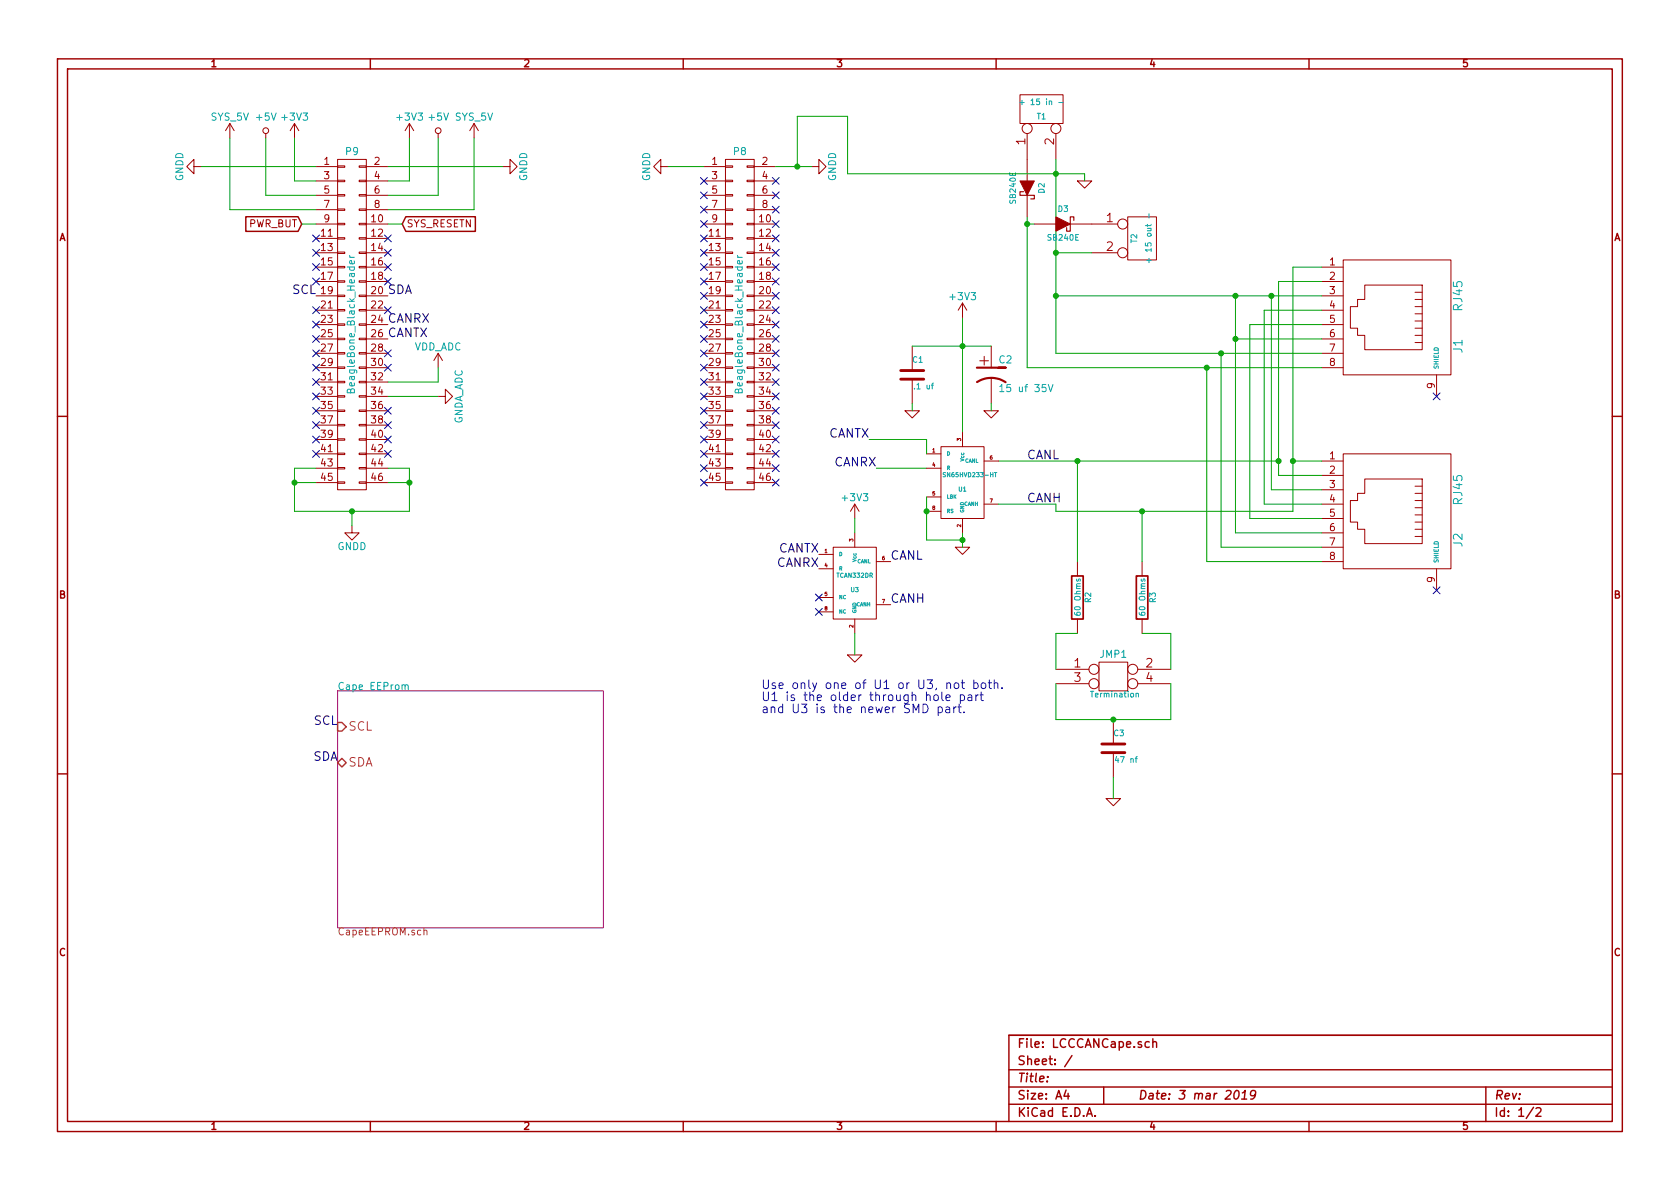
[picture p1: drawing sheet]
EESchema Schematic File Version 2
LIBS:valves
LIBS:power
LIBS:device
LIBS:transistors
LIBS:conn
LIBS:linear
LIBS:regul
LIBS:74xx
LIBS:cmos4000
LIBS:adc-dac
LIBS:memory
LIBS:xilinx
LIBS:microcontrollers
LIBS:dsp
LIBS:microchip
LIBS:analog_switches
LIBS:motorola
LIBS:texas
LIBS:intel
LIBS:audio
LIBS:interface
LIBS:digital-audio
LIBS:philips
LIBS:display
LIBS:cypress
LIBS:siliconi
LIBS:opto
LIBS:atmel
LIBS:contrib
LIBS:74lv125AN
LIBS:mcp25xxx
LIBS:cat24c256w
LIBS:sn65hvd233-ht
LIBS:LCCCANCape-cache
EELAYER 27 0
EELAYER END
$Descr A4 11693 8268
encoding utf-8
Sheet 1 2
Title ""
Date "3 mar 2019"
Rev ""
Comp ""
Comment1 ""
Comment2 ""
Comment3 ""
Comment4 ""
$EndDescr
$Comp
L GNDD #PWR01
U 1 1
P 2450 3650
F 0 "#PWR01" H 2450 3400 50  0001 C CNN
F 1 "GNDD" H 2450 3500 50  0000 C CNN
F 2 "" H 2450 3650 60  0000 C CNN
F 3 "" H 2450 3650 60  0000 C CNN
	1    2450 3650
	1    0    0    -1  
$EndComp
$Comp
L GNDD #PWR02
U 1 1
P 3500 1150
F 0 "#PWR02" H 3500 900 50  0001 C CNN
F 1 "GNDD" H 3500 1000 50  0000 C CNN
F 2 "" H 3500 1150 60  0000 C CNN
F 3 "" H 3500 1150 60  0000 C CNN
	1    3500 1150
	0    -1   -1   0   
$EndComp
$Comp
L GNDD #PWR03
U 1 1
P 1400 1150
F 0 "#PWR03" H 1400 900 50  0001 C CNN
F 1 "GNDD" H 1400 1000 50  0000 C CNN
F 2 "" H 1400 1150 60  0000 C CNN
F 3 "" H 1400 1150 60  0000 C CNN
	1    1400 1150
	0    1    1    0   
$EndComp
$Comp
L GNDD #PWR04
U 1 1
P 4650 1150
F 0 "#PWR04" H 4650 900 50  0001 C CNN
F 1 "GNDD" H 4650 1000 50  0000 C CNN
F 2 "" H 4650 1150 60  0000 C CNN
F 3 "" H 4650 1150 60  0000 C CNN
	1    4650 1150
	0    1    1    0   
$EndComp
$Comp
L GNDD #PWR05
U 1 1
P 5650 1150
F 0 "#PWR05" H 5650 900 50  0001 C CNN
F 1 "GNDD" H 5650 1000 50  0000 C CNN
F 2 "" H 5650 1150 60  0000 C CNN
F 3 "" H 5650 1150 60  0000 C CNN
	1    5650 1150
	0    -1   -1   0   
$EndComp
$Comp
L +3V3 #PWR06
U 1 1
P 2850 950
F 0 "#PWR06" H 2850 800 50  0001 C CNN
F 1 "+3V3" H 2850 1090 50  0000 C CNN
F 2 "" H 2850 950 60  0000 C CNN
F 3 "" H 2850 950 60  0000 C CNN
	1    2850 950 
	1    0    0    -1  
$EndComp
$Comp
L +5V #PWR07
U 1 1
P 3050 950
F 0 "#PWR07" H 3050 800 50  0001 C CNN
F 1 "+5V" H 3050 1090 50  0000 C CNN
F 2 "" H 3050 950 60  0000 C CNN
F 3 "" H 3050 950 60  0000 C CNN
	1    3050 950 
	1    0    0    -1  
$EndComp
$Comp
L +3V3 #PWR08
U 1 1
P 2050 950
F 0 "#PWR08" H 2050 800 50  0001 C CNN
F 1 "+3V3" H 2050 1090 50  0000 C CNN
F 2 "" H 2050 950 60  0000 C CNN
F 3 "" H 2050 950 60  0000 C CNN
	1    2050 950 
	1    0    0    -1  
$EndComp
$Comp
L +5V #PWR09
U 1 1
P 1850 950
F 0 "#PWR09" H 1850 800 50  0001 C CNN
F 1 "+5V" H 1850 1090 50  0000 C CNN
F 2 "" H 1850 950 60  0000 C CNN
F 3 "" H 1850 950 60  0000 C CNN
	1    1850 950 
	1    0    0    -1  
$EndComp
$Comp
L SYS_5V #PWR010
U 1 1
P 3300 950
F 0 "#PWR010" H 3300 800 50  0001 C CNN
F 1 "SYS_5V" H 3300 1090 50  0000 C CNN
F 2 "" H 3300 950 60  0000 C CNN
F 3 "" H 3300 950 60  0000 C CNN
	1    3300 950 
	1    0    0    -1  
$EndComp
$Comp
L SYS_5V #PWR011
U 1 1
P 1600 950
F 0 "#PWR011" H 1600 800 50  0001 C CNN
F 1 "SYS_5V" H 1600 1090 50  0000 C CNN
F 2 "" H 1600 950 60  0000 C CNN
F 3 "" H 1600 950 60  0000 C CNN
	1    1600 950 
	1    0    0    -1  
$EndComp
$Comp
L VDD_ADC #PWR012
U 1 1
P 3050 2550
F 0 "#PWR012" H 3050 2400 50  0001 C CNN
F 1 "VDD_ADC" H 3050 2690 50  0000 C CNN
F 2 "" H 3050 2550 60  0000 C CNN
F 3 "" H 3050 2550 60  0000 C CNN
	1    3050 2550
	1    0    0    -1  
$EndComp
$Comp
L GNDA_ADC #PWR013
U 1 1
P 3050 2750
F 0 "#PWR013" H 3050 2500 50  0001 C CNN
F 1 "GNDA_ADC" H 3050 2600 50  0000 C CNN
F 2 "" H 3050 2750 60  0000 C CNN
F 3 "" H 3050 2750 60  0000 C CNN
	1    3050 2750
	0    -1   -1   0   
$EndComp
Text GLabel 2800 1550 2    50   Input ~ 0
SYS_RESETN
Text GLabel 2100 1550 0    50   Input ~ 0
PWR_BUT
$Comp
L BeagleBone_Black_Header P9
U 1 1
P 2450 2250
F 0 "P9" H 2450 3450 50  0000 C CNN
F 1 "BeagleBone_Black_Header" V 2450 2250 50  0000 C CNN
F 2 "Socket_BeagleBone_Black:Socket_BeagleBone_Black" H 2450 1400 60  0001 C CNN
F 3 "" H 2450 1400 60  0000 C CNN
	1    2450 2250
	1    0    0    -1  
$EndComp
$Comp
L BeagleBone_Black_Header P8
U 1 1
P 5150 2250
F 0 "P8" H 5150 3450 50  0000 C CNN
F 1 "BeagleBone_Black_Header" V 5150 2250 50  0000 C CNN
F 2 "Socket_BeagleBone_Black:Socket_BeagleBone_Black" H 5150 1400 60  0001 C CNN
F 3 "" H 5150 1400 60  0000 C CNN
	1    5150 2250
	1    0    0    -1  
$EndComp
$Comp
L RJ45 J1
U 1 1
P 9650 2200
F 0 "J1" H 9850 2700 60  0000 C CNN
F 1 "RJ45" H 9500 2700 60  0000 C CNN
F 2 "" H 9650 2200 60  0000 C CNN
F 3 "" H 9650 2200 60  0000 C CNN
	1    9650 2200
	0    1    1    0   
$EndComp
$Comp
L RJ45 J2
U 1 1
P 9650 3550
F 0 "J2" H 9850 4050 60  0000 C CNN
F 1 "RJ45" H 9500 4050 60  0000 C CNN
F 2 "" H 9650 3550 60  0000 C CNN
F 3 "" H 9650 3550 60  0000 C CNN
	1    9650 3550
	0    1    1    0   
$EndComp
NoConn ~ 10000 2750
NoConn ~ 10000 4100
$Comp
L CONN_2 T1
U 1 1
P 7250 750
F 0 "T1" V 7200 750 40  0000 C CNN
F 1 "+ 15 in -" V 7300 750 40  0000 C CNN
F 2 "" H 7250 750 60  0000 C CNN
F 3 "" H 7250 750 60  0000 C CNN
	1    7250 750 
	0    -1   -1   0   
$EndComp
$Comp
L CONN_2 T2
U 1 1
P 7950 1650
F 0 "T2" V 7900 1650 40  0000 C CNN
F 1 "+ 15 out -" V 8000 1650 40  0000 C CNN
F 2 "" H 7950 1650 60  0000 C CNN
F 3 "" H 7950 1650 60  0000 C CNN
	1    7950 1650
	1    0    0    -1  
$EndComp
$Comp
L DIODESCH D2
U 1 1
P 7150 1300
F 0 "D2" H 7150 1400 40  0000 C CNN
F 1 "SB240E" H 7150 1200 40  0000 C CNN
F 2 "~" H 7150 1300 60  0000 C CNN
F 3 "~" H 7150 1300 60  0000 C CNN
	1    7150 1300
	0    1    1    0   
$EndComp
$Comp
L GND #PWR014
U 1 1
P 7550 1250
F 0 "#PWR014" H 7550 1250 30  0001 C CNN
F 1 "GND" H 7550 1180 30  0001 C CNN
F 2 "" H 7550 1250 60  0000 C CNN
F 3 "" H 7550 1250 60  0000 C CNN
	1    7550 1250
	1    0    0    -1  
$EndComp
Wire Wire Line
	2700 3250 2850 3250
Wire Wire Line
	2850 3250 2850 3550
Wire Wire Line
	2850 3550 2050 3550
Wire Wire Line
	2050 3550 2050 3250
Wire Wire Line
	2050 3250 2200 3250
Wire Wire Line
	2200 3350 2050 3350
Connection ~ 2050 3350
Wire Wire Line
	2700 3350 2850 3350
Connection ~ 2850 3350
Wire Wire Line
	2450 3650 2450 3550
Connection ~ 2450 3550
Wire Wire Line
	2700 1250 2850 1250
Wire Wire Line
	2850 1250 2850 950 
Wire Wire Line
	2700 1350 3050 1350
Wire Wire Line
	3050 1350 3050 950 
Wire Wire Line
	3300 950  3300 1450
Wire Wire Line
	3300 1450 2700 1450
Wire Wire Line
	2200 1250 2050 1250
Wire Wire Line
	2050 1250 2050 950 
Wire Wire Line
	2200 1350 1850 1350
Wire Wire Line
	1850 1350 1850 950 
Wire Wire Line
	2200 1450 1600 1450
Wire Wire Line
	1600 1450 1600 950 
Wire Wire Line
	2700 1150 3500 1150
Wire Wire Line
	2200 1150 1400 1150
Wire Wire Line
	4650 1150 4900 1150
Wire Wire Line
	5400 1150 5650 1150
Wire Wire Line
	2700 2650 3050 2650
Wire Wire Line
	3050 2650 3050 2550
Wire Wire Line
	2700 2750 3050 2750
Wire Wire Line
	2700 1550 2800 1550
Wire Wire Line
	2200 1550 2100 1550
Wire Wire Line
	7150 1500 7150 2550
Wire Wire Line
	7350 1750 7600 1750
Wire Wire Line
	7350 1100 7350 2450
Wire Wire Line
	7550 1200 7550 1250
Wire Wire Line
	5900 1200 7550 1200
Connection ~ 7350 1200
Wire Wire Line
	9200 1850 9000 1850
Wire Wire Line
	9000 1850 9000 3550
Wire Wire Line
	9000 3200 9200 3200
Wire Wire Line
	9200 1950 8900 1950
Wire Wire Line
	8900 1950 8900 3300
Wire Wire Line
	8900 3300 9200 3300
Wire Wire Line
	9200 3400 8850 3400
Wire Wire Line
	8850 3400 8850 2050
Wire Wire Line
	7350 2050 9200 2050
Wire Wire Line
	9200 2150 8800 2150
Wire Wire Line
	8800 2150 8800 3500
Wire Wire Line
	8800 3500 9200 3500
Wire Wire Line
	9200 3600 8700 3600
Wire Wire Line
	8700 3600 8700 2250
Wire Wire Line
	8700 2250 9200 2250
Wire Wire Line
	9200 2350 8600 2350
Wire Wire Line
	8600 2050 8600 3700
Wire Wire Line
	8600 3700 9200 3700
Wire Wire Line
	9200 3800 8500 3800
Wire Wire Line
	8500 3800 8500 2450
Wire Wire Line
	7350 2450 9200 2450
Wire Wire Line
	7150 2550 9200 2550
Wire Wire Line
	8400 2550 8400 3900
Wire Wire Line
	8400 3900 9200 3900
Connection ~ 8400 2550
Connection ~ 8500 2450
Connection ~ 7350 1750
Connection ~ 8600 2350
Connection ~ 8850 2050
Connection ~ 7350 2050
Connection ~ 8600 2050
Wire Wire Line
	9000 3550 7350 3550
Connection ~ 9000 3200
Wire Wire Line
	6950 3200 8900 3200
Connection ~ 8900 3200
Wire Wire Line
	5900 1200 5900 800 
Wire Wire Line
	5900 800  5550 800 
Wire Wire Line
	5550 800  5550 1150
Connection ~ 5550 1150
Wire Wire Line
	6700 2200 6700 3000
$Comp
L CP1 C2
U 1 1
P 6900 2600
F 0 "C2" H 6950 2700 50  0000 L CNN
F 1 "15 uf 35V" H 6950 2500 50  0000 L CNN
F 2 "~" H 6900 2600 60  0000 C CNN
F 3 "~" H 6900 2600 60  0000 C CNN
	1    6900 2600
	1    0    0    -1  
$EndComp
$Comp
L C C1
U 1 1
P 6350 2600
F 0 "C1" H 6350 2700 40  0000 L CNN
F 1 ".1 uf" H 6356 2515 40  0000 L CNN
F 2 "~" H 6388 2450 30  0000 C CNN
F 3 "~" H 6350 2600 60  0000 C CNN
	1    6350 2600
	1    0    0    -1  
$EndComp
Wire Wire Line
	6350 2400 6900 2400
Connection ~ 6700 2400
$Comp
L GND #PWR015
U 1 1
P 6350 2850
F 0 "#PWR015" H 6350 2850 30  0001 C CNN
F 1 "GND" H 6350 2780 30  0001 C CNN
F 2 "" H 6350 2850 60  0000 C CNN
F 3 "" H 6350 2850 60  0000 C CNN
	1    6350 2850
	1    0    0    -1  
$EndComp
$Comp
L GND #PWR016
U 1 1
P 6900 2850
F 0 "#PWR016" H 6900 2850 30  0001 C CNN
F 1 "GND" H 6900 2780 30  0001 C CNN
F 2 "" H 6900 2850 60  0000 C CNN
F 3 "" H 6900 2850 60  0000 C CNN
	1    6900 2850
	1    0    0    -1  
$EndComp
Wire Wire Line
	6900 2800 6900 2850
Wire Wire Line
	6350 2800 6350 2850
$Comp
L GND #PWR017
U 1 1
P 6700 3800
F 0 "#PWR017" H 6700 3800 30  0001 C CNN
F 1 "GND" H 6700 3730 30  0001 C CNN
F 2 "" H 6700 3800 60  0000 C CNN
F 3 "" H 6700 3800 60  0000 C CNN
	1    6700 3800
	1    0    0    -1  
$EndComp
Text Label 2700 2250 0    60   ~ 0
CANRX
Text Label 2700 2350 0    60   ~ 0
CANTX
Text Label 6050 3050 2    60   ~ 0
CANTX
Wire Wire Line
	6450 3250 6100 3250
Text Label 6100 3250 2    60   ~ 0
CANRX
NoConn ~ 5400 1250
NoConn ~ 5400 1350
NoConn ~ 5400 1450
NoConn ~ 5400 1550
NoConn ~ 5400 1650
NoConn ~ 5400 1750
NoConn ~ 5400 1850
NoConn ~ 5400 1950
NoConn ~ 5400 2050
NoConn ~ 5400 2150
NoConn ~ 5400 2250
NoConn ~ 5400 2350
NoConn ~ 5400 2450
NoConn ~ 5400 2550
NoConn ~ 5400 2650
NoConn ~ 5400 2750
NoConn ~ 5400 2850
NoConn ~ 5400 2950
NoConn ~ 5400 3050
NoConn ~ 5400 3150
NoConn ~ 5400 3250
NoConn ~ 5400 3350
NoConn ~ 4900 3350
NoConn ~ 4900 3250
NoConn ~ 4900 3150
NoConn ~ 4900 3050
NoConn ~ 4900 2950
NoConn ~ 4900 2850
NoConn ~ 4900 2750
NoConn ~ 4900 2650
NoConn ~ 4900 2550
NoConn ~ 4900 2450
NoConn ~ 4900 2350
NoConn ~ 4900 2250
NoConn ~ 4900 2150
NoConn ~ 4900 2050
NoConn ~ 4900 1950
NoConn ~ 4900 1250
NoConn ~ 4900 1350
NoConn ~ 4900 1450
NoConn ~ 4900 1550
NoConn ~ 4900 1650
NoConn ~ 4900 1750
NoConn ~ 4900 1850
NoConn ~ 2200 1650
NoConn ~ 2200 1750
NoConn ~ 2200 1850
NoConn ~ 2200 1950
NoConn ~ 2200 2150
NoConn ~ 2200 2250
NoConn ~ 2200 2350
NoConn ~ 2200 2450
NoConn ~ 2200 2550
NoConn ~ 2200 2650
NoConn ~ 2200 2750
NoConn ~ 2200 2850
NoConn ~ 2200 3050
NoConn ~ 2700 2950
NoConn ~ 2700 2850
NoConn ~ 2700 2550
NoConn ~ 2700 2450
NoConn ~ 2700 2150
NoConn ~ 2700 1950
NoConn ~ 2700 1850
NoConn ~ 2700 1750
NoConn ~ 2700 1650
NoConn ~ 2700 3050
NoConn ~ 2700 3150
NoConn ~ 2200 3150
NoConn ~ 2200 2950
$Comp
L R R2
U 1 1
P 7500 4150
F 0 "R2" V 7580 4150 40  0000 C CNN
F 1 "60 Ohms" V 7507 4151 40  0000 C CNN
F 2 "~" V 7430 4150 30  0000 C CNN
F 3 "~" H 7500 4150 30  0000 C CNN
	1    7500 4150
	1    0    0    -1  
$EndComp
$Comp
L R R3
U 1 1
P 7950 4150
F 0 "R3" V 8030 4150 40  0000 C CNN
F 1 "60 Ohms" V 7957 4151 40  0000 C CNN
F 2 "~" V 7880 4150 30  0000 C CNN
F 3 "~" H 7950 4150 30  0000 C CNN
	1    7950 4150
	1    0    0    -1  
$EndComp
Wire Wire Line
	7500 3900 7500 3200
Connection ~ 7500 3200
Wire Wire Line
	7950 3900 7950 3550
Connection ~ 7950 3550
$Comp
L CONN_2X2 JMP1
U 1 1
P 7750 4700
F 0 "JMP1" H 7750 4850 50  0000 C CNN
F 1 "Termination" H 7760 4570 40  0000 C CNN
F 2 "" H 7750 4700 60  0000 C CNN
F 3 "" H 7750 4700 60  0000 C CNN
	1    7750 4700
	1    0    0    -1  
$EndComp
Wire Wire Line
	7500 4400 7350 4400
Wire Wire Line
	7350 4400 7350 4650
Wire Wire Line
	7950 4400 8150 4400
Wire Wire Line
	8150 4400 8150 4650
$Comp
L C C3
U 1 1
P 7750 5200
F 0 "C3" H 7750 5300 40  0000 L CNN
F 1 "47 nf" H 7756 5115 40  0000 L CNN
F 2 "~" H 7788 5050 30  0000 C CNN
F 3 "~" H 7750 5200 60  0000 C CNN
	1    7750 5200
	1    0    0    -1  
$EndComp
Wire Wire Line
	8150 5000 8150 4750
Wire Wire Line
	7350 5000 8150 5000
Wire Wire Line
	7350 4750 7350 5000
Connection ~ 7750 5000
$Comp
L GND #PWR018
U 1 1
P 7750 5550
F 0 "#PWR018" H 7750 5550 30  0001 C CNN
F 1 "GND" H 7750 5480 30  0001 C CNN
F 2 "" H 7750 5550 60  0000 C CNN
F 3 "" H 7750 5550 60  0000 C CNN
	1    7750 5550
	1    0    0    -1  
$EndComp
Wire Wire Line
	7750 5400 7750 5550
$Sheet
S 2350 4800 1850 1650
U 5C719AD8
F0 "Cape EEProm" 50
F1 "CapeEEPROM.sch" 50
F2 "SCL" I L 2350 5050 60 
F3 "SDA" B L 2350 5300 60 
$EndSheet
Text Label 2200 2050 2    60   ~ 0
SCL
Text Label 2700 2050 0    60   ~ 0
SDA
Text Label 2350 5050 2    60   ~ 0
SCL
Text Label 2350 5300 2    60   ~ 0
SDA
$Comp
L DIODESCH D3
U 1 1
P 7400 1550
F 0 "D3" H 7400 1650 40  0000 C CNN
F 1 "SB240E" H 7400 1450 40  0000 C CNN
F 2 "~" H 7400 1550 60  0000 C CNN
F 3 "~" H 7400 1550 60  0000 C CNN
	1    7400 1550
	1    0    0    -1  
$EndComp
Wire Wire Line
	7200 1550 7150 1550
Connection ~ 7150 1550
$Comp
L SN65HVD233-HT U1
U 1 1
P 6700 3350
F 0 "U1" H 6700 3300 30  0000 C CNN
F 1 "SN65HVD233-HT" H 6750 3400 30  0000 C CNN
F 2 "~" H 6700 3350 60  0000 C CNN
F 3 "~" H 6700 3350 60  0000 C CNN
	1    6700 3350
	1    0    0    -1  
$EndComp
$Comp
L +3V3 #PWR019
U 1 1
P 6700 2200
F 0 "#PWR019" H 6700 2050 50  0001 C CNN
F 1 "+3V3" H 6700 2340 50  0000 C CNN
F 2 "~" H 6700 2200 60  0000 C CNN
F 3 "~" H 6700 2200 60  0000 C CNN
	1    6700 2200
	1    0    0    -1  
$EndComp
Wire Wire Line
	6450 3150 6450 3050
Wire Wire Line
	6450 3050 6050 3050
Connection ~ 6450 3550
Wire Wire Line
	6950 3500 7350 3500
Wire Wire Line
	7350 3500 7350 3550
$Comp
L TCAN332DR U3
U 1 1
P 5950 4050
F 0 "U3" H 5950 4000 30  0000 C CNN
F 1 "TCAN332DR" H 5950 4100 30  0000 C CNN
F 2 "~" H 5950 4050 60  0000 C CNN
F 3 "~" H 5950 4050 60  0000 C CNN
	1    5950 4050
	1    0    0    -1  
$EndComp
$Comp
L GND #PWR020
U 1 1
P 5950 4550
F 0 "#PWR020" H 5950 4550 30  0001 C CNN
F 1 "GND" H 5950 4480 30  0001 C CNN
F 2 "" H 5950 4550 60  0000 C CNN
F 3 "" H 5950 4550 60  0000 C CNN
	1    5950 4550
	1    0    0    -1  
$EndComp
Wire Wire Line
	5950 4400 5950 4550
Text Label 5700 3850 2    60   ~ 0
CANTX
Text Label 5700 3950 2    60   ~ 0
CANRX
Text Label 7150 3200 0    60   ~ 0
CANL
Text Label 7150 3500 0    60   ~ 0
CANH
Text Label 6200 3900 0    60   ~ 0
CANL
Text Label 6200 4200 0    60   ~ 0
CANH
Wire Wire Line
	6450 3450 6450 3750
Wire Wire Line
	6450 3750 6700 3750
Wire Wire Line
	6700 3700 6700 3800
Connection ~ 6700 3750
$Comp
L +3V3 #PWR021
U 1 1
P 5950 3600
F 0 "#PWR021" H 5950 3450 50  0001 C CNN
F 1 "+3V3" H 5950 3740 50  0000 C CNN
F 2 "~" H 5950 3600 60  0000 C CNN
F 3 "~" H 5950 3600 60  0000 C CNN
	1    5950 3600
	1    0    0    -1  
$EndComp
Wire Wire Line
	5950 3600 5950 3700
NoConn ~ 5700 4150
NoConn ~ 5700 4250
Text Notes 5300 4800 0    60   ~ 0
Use only one of U1 or U3, not both.\nU1 is the older through hole part\nand U3 is the newer SMD part.
$EndSCHEMATC
